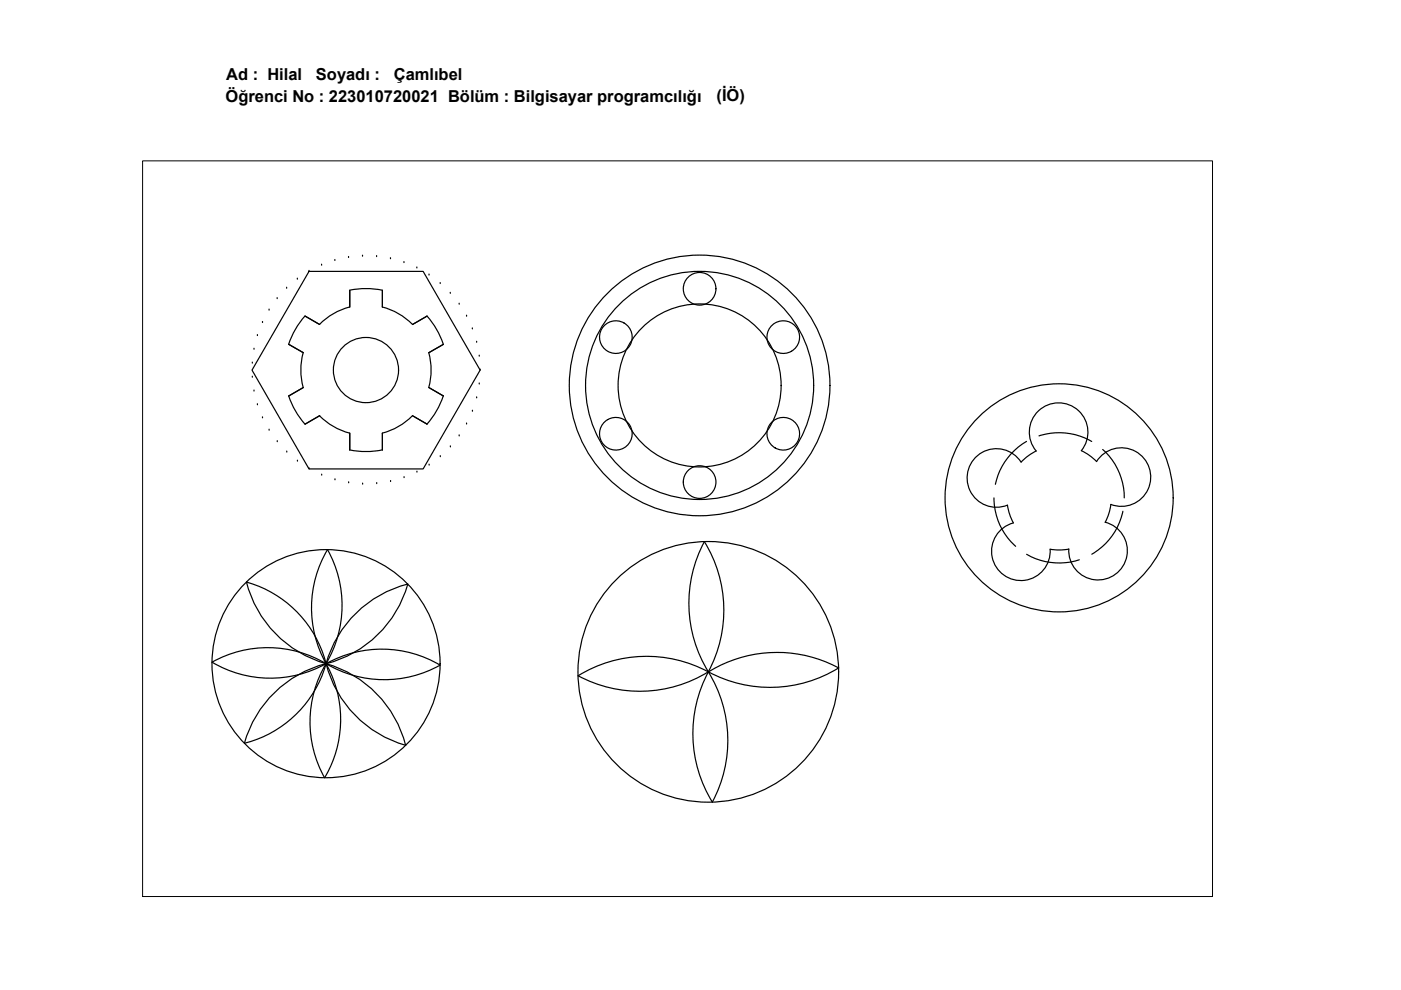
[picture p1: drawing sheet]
<svg xmlns="http://www.w3.org/2000/svg" width="297mm" height="210mm" viewBox="0 0 297 210" stroke-linecap="round" stroke-linejoin="round" font-family="sans-serif">
<!-- layer: 0 -->
<g fill="none" stroke="#000" stroke-width=".25">
<path d="M63 59.2h.1M65.5 57.5h.1M65.5 57.5h24.2l12.1 21-12.1 20.9h-24.2l-12.1-20.9zM68.2 56.2h.1M71 55.2h.1M73.9 54.6h.1M76.9 54.3h.1M79.8 54.4h.1M82.8 54.8h.1M85.6 55.7h.1M88.4 56.8h.1M91 58.3h.1"/>
<path d="M53.5 80h.1M53.5 77h.1M53.9 74h.1M54.6 71.1h.1M55.7 68.4h.1M57.1 65.8h.1M58.8 63.3h.1M60.8 61.1h.1M64.7 67a16.6 16.6 0 0 0-3.5 6l3.1 1.8a13.8 13.8 0 0 0 0 7.4l-3.1 1.8a17 17 0 0 0 3.5 5.9M81 65.1a13.8 13.8 0 0 1 6.4 3.7l3.1-1.8a17.1 17.1 0 0 1 3.5 6M81 61.5a16.5 16.5 0 0 0-6.8 .1l-.1 3.5a13.8 13.8 0 0 0-6.4 3.7l-3-1.8M81.1 61.6v3.5"/>
<path d="M90.9 74.8a13.8 13.8 0 0 1 0 7.4M93.3 60.1h.1M94 73l-3.1 1.8M95.5 62.2h.1M97.4 64.5h.1M98.9 67h.1M100.1 69.7h.1M101.1 72.6h.1M101.6 75.5h.1M101.8 78.5h.1M53.9 82.9h.1M54.6 85.8h.1"/>
<path d="M55.7 88.6h.1M57.1 91.2h.1M58.8 93.6h.1M60.8 95.8h.1M63.1 97.8h.1M64.7 89.9l3-1.8a13.8 13.8 0 0 0 6.4 3.7l.1 3.6a17.5 17.5 0 0 0 6.8 0M65.5 99.4h.1M81.1 91.8v3.6M90.5 89.9l-3.1-1.8a13.8 13.8 0 0 1-6.4 3.7M90.9 82.2l3.1 1.8M91 98.6h.1M93.4 96.8h.1"/>
<path d="M94 83.9a17.3 17.3 0 0 1-3.5 6M95.5 94.7h.1M97.4 92.4h.1M98.9 89.9h.1M100.2 87.2h.1M101.1 84.4h.1M101.6 81.4h.1M216.5 98a6.2 6.2 0 0 0-8.3-2.1 6.2 6.2 0 0 0-2.5 8.2 6.2 6.2 0 0 0 7.9 3l.6 2.2 .7 1.6a6.2 6.2 0 0 0-4.5 7.2 6.2 6.2 0 0 0 6.9 4.9 6.2 6.2 0 0 0 5.3-6.6M217.6 93.6a14 14 0 0 0-6.6 9.1M220.3 92.4a13.7 13.7 0 0 1 11.2 1.2M229.3 95.6a6.2 6.2 0 0 0-.6-8.5 6.2 6.2 0 0 0-8.5 0 6.2 6.2 0 0 0-.5 8.5l-1.5 .9-1.7 1.5M229.3 95.6l1.5 .8 1.7 1.5a6.2 6.2 0 0 1 8.2-2.2 6.2 6.2 0 0 1 2.7 8.1 6.2 6.2 0 0 1-7.9 3.1l-.3 1.7-.9 2.1a6.2 6.2 0 0 1 4.6 7.2 6.2 6.2 0 0 1-6.8 5 6.2 6.2 0 0 1-5.5-6.5l-1.7 .2-2.2-.1"/>
<path d="M233.8 95.3a13.7 13.7 0 0 1 4.6 10.3M68.2 100.7h.1M69.4 116.5a24.2 24.2 0 0 1-.3 24.2 24.2 24.2 0 0 1 .3-24.2zM71 101.7h.1M73.9 102.4h.1M76.9 102.6h.1M79.9 102.5h.1M82.8 102.1h.1M85.7 101.3h.1M88.4 100.1h.1M149.3 114.8a27.6 27.6 0 0 1 .9 27.7M149.4 114.8a27.6 27.6 0 0 0 .8 27.6"/>
<path d="M210.7 105.6a13.6 13.6 0 0 0 4.6 10.2M217.7 117.5a13.8 13.8 0 0 0 11.1 1.2M238.1 108.4a13.7 13.7 0 0 1-6.6 9.1M52.3 123.4a24.2 24.2 0 0 1 16.8 17.3 24.2 24.2 0 0 1-16.8-17.3zM75.5 130a24.1 24.1 0 0 1 11-6.2 24.2 24.2 0 0 1-17.4 16.9 24.1 24.1 0 0 1 6.4-10.7zM44.9 140.4a24.2 24.2 0 0 1 24.2 .3 24.2 24.2 0 0 1-24.2-.3zM58.2 146.8a24.2 24.2 0 0 1 10.9-6.1 24.1 24.1 0 0 1-17.3 16.9 24.2 24.2 0 0 1 6.4-10.8zM69.1 140.7a24.2 24.2 0 0 1 16.9 17.3M69.1 140.7a24.2 24.2 0 0 0-.3 24.2M69.1 140.7a24.2 24.2 0 0 0 24.2 .3M69.1 140.7a24.2 24.2 0 0 1 24.2 .3M69.1 140.7a24.2 24.2 0 0 1-.3 24.2"/>
<path d="M69.1 140.7a24.2 24.2 0 0 0 16.9 17.3M150.2 142.5a27.6 27.6 0 0 1 .8 27.6M150.2 142.4a27.7 27.7 0 0 1-27.6 .9 27.6 27.6 0 0 1 27.6-.8M150.2 142.4a27.6 27.6 0 0 0 27.6-.8 27.7 27.7 0 0 0-27.6 .9M150.2 142.4a27.6 27.6 0 0 0 .8 27.7"/>
<circle cx="77.6" cy="78.5" r="6.9"/>
<circle cx="130.6" cy="71.5" r="3.5"/>
<circle cx="148.3" cy="61.2" r="3.5"/>
<circle cx="166.1" cy="71.5" r="3.5"/>
<circle cx="130.6" cy="92" r="3.5"/>
<circle cx="148.3" cy="81.7" r="27.6"/>
<circle cx="148.3" cy="81.7" r="24.2"/>
<circle cx="148.3" cy="81.7" r="17.3"/>
<circle cx="166.1" cy="92" r="3.5"/>
<circle cx="148.3" cy="102.2" r="3.5"/>
<circle cx="224.6" cy="105.6" r="24.2"/>
<circle cx="69.1" cy="140.7" r="24.2"/>
<circle cx="150.2" cy="142.4" r="27.6"/>
</g>
<path d="M30.2 34.1h226.9v156h-226.9z" fill="none" stroke="#000" stroke-width=".21"/>
<g font-size="3.5">
<text x="48" y="16.9">Ad : Hilal</text>
<text x="67" y="16.9">Soyadı :</text>
<text x="83.5" y="16.9">Çamlıbel</text>
<text x="47.8" y="21.6">Öğrenci No : 223010720021 Bölüm : Bilgisayar programcılığı</text>
<text x="151.9" y="21.3">(İÖ)</text>
</g>
</svg>
